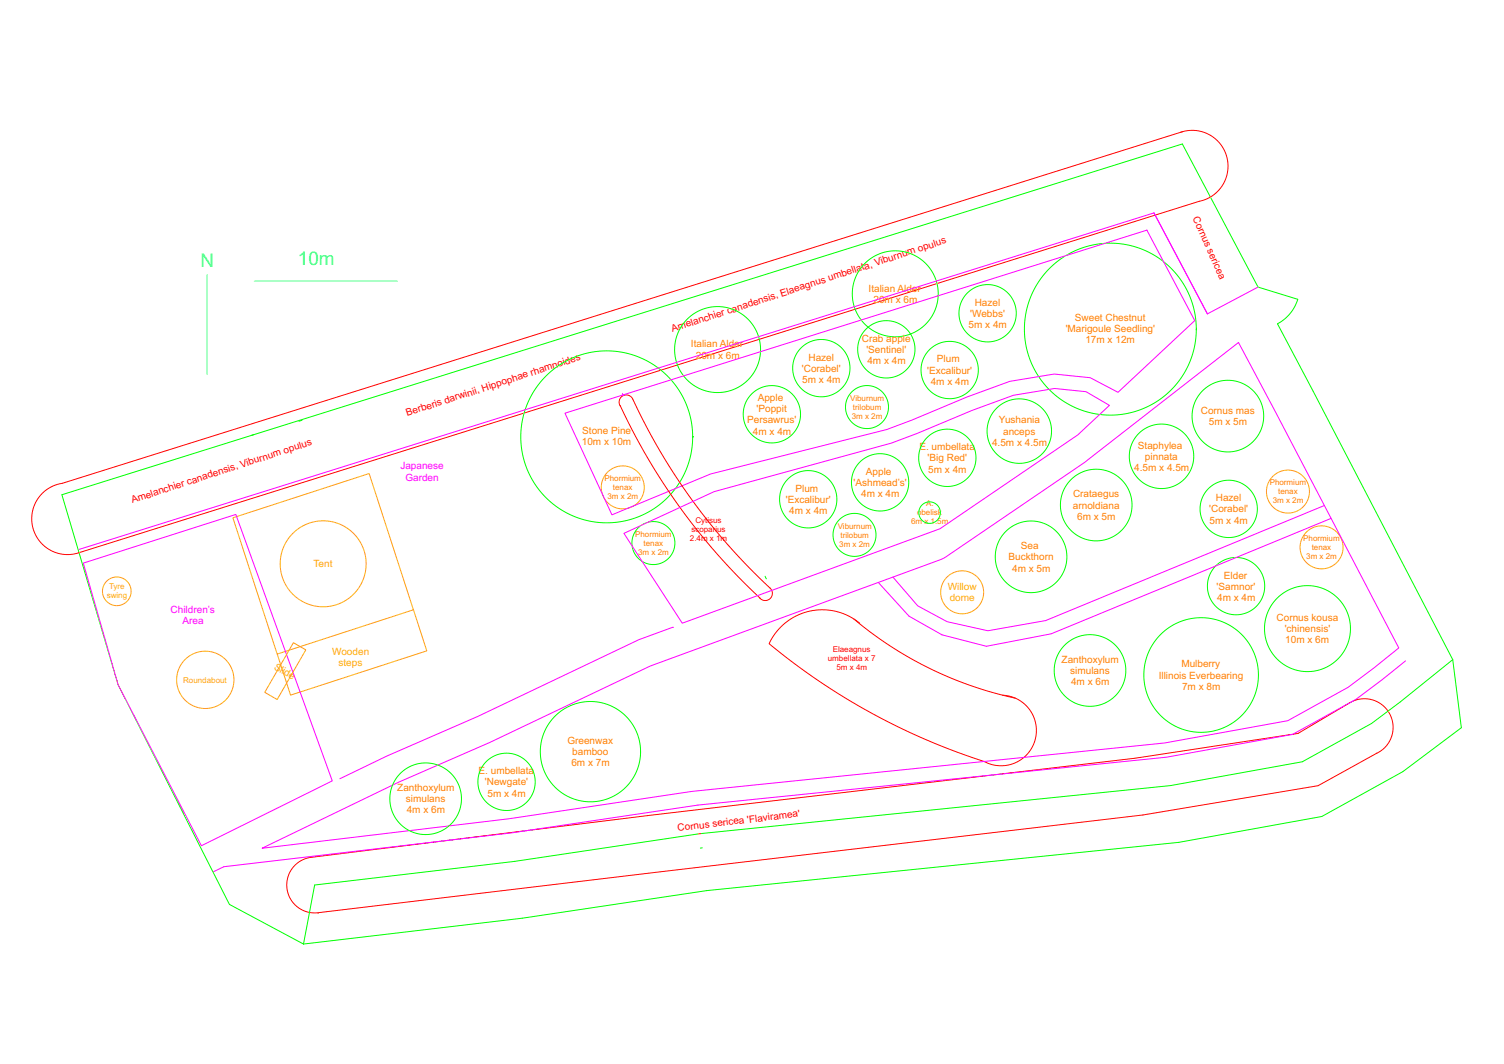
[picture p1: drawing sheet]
<svg xmlns="http://www.w3.org/2000/svg" width="420mm" height="297mm" viewBox="0 0 420 297" stroke-linecap="round" stroke-linejoin="round" font-family="sans-serif">
<g fill="none" stroke="#0f0" stroke-width=".28">
<path d="M334.2 91.9h.1M84.4 117.3l-.9 .3M71 121.3l-.8 .3M193.5 122h.1M213.7 160.9l.4 .7M351.6 188.4h.1M405.8 184.2l-48.9-93.8 1.9-1.3 1.6-1.6 1.3-1.9 .8-2-11.1-3.5-21.1-39.9-313 97.9 15.7 53.1 31.1 61.3 20.7 11.1M405.8 184.2l2.4 19-16.3 12.2-22.6 12.5-40 7.3-131.9 13.4-51.5 7.7-61.1 7.3M405.8 184.2l-14.6 11.7-8 6.1-19.4 10.7-36.7 6.6-131.3 13.4M179 209.8h.1M195.1 232.8l-51.3 7.7-55.9 6.6-3.1 16.5M196.2 236.7l-.6 .1"/>
<circle cx="200.5" cy="97.6" r="12"/>
<circle cx="247.6" cy="97.5" r="8"/>
<circle cx="250.1" cy="82" r="12"/>
<circle cx="275.9" cy="87.5" r="8"/>
<circle cx="310.2" cy="91.9" r="24"/>
<circle cx="215.6" cy="115.7" r="8"/>
<circle cx="229.4" cy="102.8" r="8"/>
<circle cx="242.2" cy="113.6" r="6"/>
<circle cx="265.3" cy="103.3" r="8"/>
<circle cx="343" cy="116.2" r="10"/>
<circle cx="169.5" cy="122" r="24"/>
<circle cx="225.8" cy="139.4" r="8"/>
<circle cx="245.9" cy="134.7" r="8"/>
<circle cx="264.6" cy="127.8" r="8"/>
<circle cx="284.8" cy="120.4" r="9"/>
<circle cx="324.5" cy="127.4" r="9"/>
<circle cx="182.5" cy="151.6" r="6"/>
<circle cx="238.7" cy="149.3" r="6"/>
<circle cx="259.7" cy="143.1" r="3"/>
<circle cx="288" cy="155.4" r="10"/>
<circle cx="306.2" cy="141" r="10"/>
<circle cx="343.3" cy="142.1" r="8"/>
<circle cx="345.3" cy="163.6" r="8"/>
<circle cx="365.3" cy="175.5" r="12"/>
<circle cx="304.5" cy="187.2" r="10"/>
<circle cx="335.6" cy="188.4" r="16"/>
<circle cx="141.5" cy="218.3" r="8"/>
<circle cx="164.9" cy="209.8" r="14"/>
<circle cx="118.9" cy="223" r="10"/>
</g>
<path d="M330.4 36.8l-314.8 98.6-1.8 .8-1.6 1.2-1.3 1.4-1 1.7-.7 1.8-.3 1.9 .1 2 .4 1.9 .8 1.7 1.1 1.6 1.4 1.3 1.5 1 1.8 .7 1.9 .4h1.8l1.9-.4 314.8-98.6 1.7-.8 1.6-1.2 1.3-1.4 1.1-1.7 .6-1.8 .3-1.9v-2l-.5-1.9-.8-1.8-1.2-1.6-1.4-1.3-1.7-1-1.8-.7-2-.3-1.9 .1-1.9 .4M173.2 113.2l3.8 7.6 3.8 6.8 4.5 7.2 4.8 7 5.1 6.7 5.4 6.5 5.8 6.2 6 5.8M173.4 113.5l-.4-.7v-.7l.2-.8 .5-.6 .7-.3 .8-.1 .7 .2 .6 .5 4.2 8.4 3.8 6.7 4.3 7 4.7 6.8 5.1 6.5 4.9 5.9 5.7 6.1 6.2 6.1 .3 .8v.7l-.2 .7-.6 .6-.7 .3h-.8l-.7-.3-.6-.5M238.5 172.8l5.1 4 5.1 3.6 5.6 3.4 5.5 2.8 5.6 2.6 6.1 2.3 5.9 1.9 6.2 1.5M240.1 173.9l-3.1-2-3.5-1.2-3.8-.5-3.7 .5-3.5 1.2-3.1 2-2.6 2.6-1.9 3.2 6.4 5.1 7.2 5.1 6.9 4.5 7.6 4.5 7.3 3.7 8.1 3.8 8.2 3.3 8.3 2.9M280.1 194.1l2.2 .3 2 .9 1.9 1.2 1.5 1.7 1 1.9 .7 2.1 .1 2.2-.3 2.2-.9 2-1.2 1.8-1.7 1.5-1.9 1.1-2.1 .6-2.3 .2-2.1-.4-2.1-.8M384.6 210.3l-16.4 9-48.9 8.2-230.7 27.3h-1.6l-1.4-.3-1.4-.6-1.2-.8-1.1-1-.8-1.2-.6-1.4-.3-1.5-.1-1.4 .3-1.5 .5-1.4 .7-1.3 1-1.1 1.2-.9 1.3-.6 1.4-.4 94.4-11.7 136.1-16 45.6-6.9 14.7-8.7 1.4-.6 1.5-.4 2.8 .2 2.6 1.1 2 2 1.3 2.5 .2 2.8-.7 2.7-1.6 2.3-2.3 1.6M195.8 232.7l-.7 .1M88.9 255h.1" fill="none" stroke="#f00" stroke-width=".28"/>
<g fill="none" stroke="#feaf09" stroke-width=".28">
<path d="M65.1 144.6l38-12.4 12.4 38-38.1 12.4zM82 179.4l3.4 2-8 13.9-3.4-2zM115.5 170.3l3.7 11.4-38 12.4-3.7-11.5"/>
<circle cx="174" cy="136.1" r="6"/>
<circle cx="359.8" cy="137.2" r="6"/>
<circle cx="90.3" cy="157.4" r="12"/>
<circle cx="369.2" cy="152.8" r="6"/>
<circle cx="32.6" cy="165.1" r="4"/>
<circle cx="268.8" cy="165.4" r="6"/>
<circle cx="57.3" cy="189.8" r="8"/>
</g>
<path d="M57.9 76.7v27.9M71 78.5h40" fill="none" stroke="#0ff" stroke-width=".28"/>
<path d="M351.4 80.1l-14.1 7.5-14.9-28.2-300.3 94M157.8 115.4l162.6-51.2 13.4 25.3-21.5 20-7.7-4.1-10.1-1-12.4 2.1-12 4.3-15.3 6.5-7 2.6-49.3 12.4-27.5 11.4zM173.9 109.9l.2 .5M23.3 157.2l42.6-13.6 26.9 74.4-36.5 18.1-23.3-44.9zM174.3 148.9l25.2-11.7 49.5-13.5 7.3-2.7 15.3-6.4 11.5-4.2 11.5-1.9 8.8 .8 6.5 3.9-8.8 8.2-38.5 26.2-72 26.4zM370 141.1l-77.9 32.1-16.1 2.9-11.4-2.5-8.2-4.5-7-8M371.9 144.7l-78.2 32.2-18.1 3.5-12.4-3.2-9.3-5.2-8.5-9.4M187.9 175.1h.1M187.9 175.1l-9.4 3.5-45 21.4-25.5 11.1-13.1 6.3M392.7 184.5l-6.4 5.1-7.5 5.6-17.7 9.8-35.2 6.4-130.9 13.4-52.3 7.7-80.2 9.5-2.7 1.3M73.2 236.8l38.1-18.4 25.5-11.1 44.8-21.4 81.9-30 39.6-26.9 42.9-33.4 44.8 85.3-7 5.6-7.2 5.4-16.9 9.3-34.3 6.2-132.1 13.5-51.1 7.7z" fill="none" stroke="#f0f" stroke-width=".28"/>
<g font-size="5.3" fill="#0ff">
<text x="56" y="74.4">N</text>
<text x="83.2" y="74.1">10m</text>
</g>
<g font-size="2.8" fill="#f00">
<text x="333.2" y="61" transform="rotate(66 333.2 61)">Cornus sericea</text>
<text x="187.9" y="92.7" transform="rotate(-18 187.9 92.7)">Amelanchier canadensis, Elaeagnus umbellata, Viburnum opulus</text>
<text x="113.8" y="116.2" transform="rotate(-18 113.8 116.2)">Berberis darwinii, Hippophae rhamnoides</text>
<text x="37" y="140.5" transform="rotate(-18 37 140.5)">Amelanchier canadensis, Viburnum opulus</text>
<text x="189.4" y="232.1" transform="rotate(-7 189.4 232.1)">Cornus sericea 'Flaviramea'</text>
</g>
<g font-size="2.8" fill="#ff7f00">
<text x="242.6" y="81.4">Italian Alder</text>
<text x="244" y="84.6">20m x 6m</text>
<text x="271" y="88.4">'Webbs'</text>
<text x="272.3" y="85.3">Hazel</text>
<text x="300.3" y="89.5">Sweet Chestnut</text>
<text x="240.8" y="95.4">Crab apple</text>
<text x="270.6" y="91.6">5m x 4m</text>
<text x="297.7" y="92.6">'Marigoule Seedling'</text>
<text x="303.2" y="95.8">17m x 12m</text>
<text x="193" y="97">Italian Alder</text>
<text x="194.4" y="100.1">20m x 6m</text>
<text x="225.9" y="100.6">Hazel</text>
<text x="242" y="98.5">'Sentinel'</text>
<text x="242.3" y="101.7">4m x 4m</text>
<text x="261.7" y="101.2">Plum</text>
<text x="224" y="103.8">'Corabel'</text>
<text x="224.1" y="106.9">5m x 4m</text>
<text x="259" y="104.3">'Excalibur'</text>
<text x="260" y="107.4">4m x 4m</text>
<text x="211.7" y="112">Apple</text>
<text x="208.7" y="118.2">Persawrus'</text>
<text x="211.4" y="115.1">'Poppit</text>
<text x="279.1" y="118.2">Yushania</text>
<text x="335.5" y="115.6">Cornus mas</text>
<text x="337.7" y="118.7">5m x 5m</text>
<text x="162.5" y="124.2">10m x 10m</text>
<text x="162.7" y="121.1">Stone Pine</text>
<text x="210.3" y="121.3">4m x 4m</text>
<text x="256.8" y="125.7">E. umbellata</text>
<text x="277.1" y="124.5">4.5m x 4.5m</text>
<text x="280.2" y="121.3">anceps</text>
<text x="317.9" y="125.3">Staphylea</text>
<text x="259.1" y="128.8">'Big Red'</text>
<text x="259.3" y="131.9">5m x 4m</text>
<text x="316.9" y="131.5">4.5m x 4.5m</text>
<text x="319.9" y="128.4">pinnata</text>
<text x="222.2" y="137.3">Plum</text>
<text x="238.4" y="135.7">'Ashmead’s'</text>
<text x="241.9" y="132.5">Apple</text>
<text x="219.5" y="140.4">'Excalibur'</text>
<text x="220.5" y="143.5">4m x 4m</text>
<text x="240.6" y="138.8">4m x 4m</text>
<text x="299.7" y="142">arnoldiana</text>
<text x="299.8" y="138.9">Crataegus</text>
<text x="337.8" y="143.1">'Corabel'</text>
<text x="339.7" y="139.9">Hazel</text>
<text x="300.9" y="145.1">6m x 5m</text>
<text x="337.9" y="146.2">5m x 4m</text>
<text x="285.2" y="153.3">Sea</text>
<text x="281.7" y="156.4">Buckthorn</text>
<text x="282.8" y="159.6">4m x 5m</text>
<text x="341.9" y="161.5">Elder</text>
<text x="339.9" y="164.6">'Samnor'</text>
<text x="340" y="167.8">4m x 4m</text>
<text x="356.6" y="173.4">Cornus kousa</text>
<text x="358.9" y="176.5">'chinensis'</text>
<text x="359.1" y="179.6">10m x 6m</text>
<text x="296.6" y="185">Zanthoxylum</text>
<text x="299" y="188.2">simulans</text>
<text x="299.2" y="191.3">4m x 6m</text>
<text x="323.7" y="189.4">Illinois Everbearing</text>
<text x="330" y="186.3">Mulberry</text>
<text x="330.2" y="192.6">7m x 8m</text>
<text x="158.5" y="207.7">Greenwax</text>
<text x="159.6" y="214">6m x 7m</text>
<text x="159.9" y="210.8">bamboo</text>
<text x="111" y="220.8">Zanthoxylum</text>
<text x="133.7" y="216.1">E. umbellata</text>
<text x="135.5" y="219.2">'Newgate'</text>
<text x="113.4" y="224">simulans</text>
<text x="113.6" y="227.1">4m x 6m</text>
<text x="136.2" y="222.4">5m x 4m</text>
</g>
<g font-size="2.8" fill="#f0f">
<text x="111.9" y="131.1">Japanese</text>
<text x="113.3" y="134.2">Garden</text>
<text x="47.7" y="171.1">Children’s</text>
<text x="51" y="174.2">Area</text>
</g>
<g font-size="2.8" fill="#feaf09">
<text x="87.6" y="158.4">Tent</text>
<text x="264.7" y="164.8">Willow</text>
<text x="265.3" y="167.9">dome</text>
<text x="92.8" y="182.8">Wooden</text>
<text x="94.6" y="185.9">steps</text>
<text x="76.4" y="186.6" transform="rotate(30 76.4 186.6)">Slide</text>
</g>
<g font-size="2.2" fill="#ff7f00">
<text x="237.5" y="111.9">Viburnum</text>
<text x="237.9" y="116.9">3m x 2m</text>
<text x="238.3" y="114.4">trilobum</text>
<text x="168.9" y="134.3">Phormium</text>
<text x="171.2" y="136.9">tenax</text>
<text x="354.7" y="135.5">Phormium</text>
<text x="169.7" y="139.4">3m x 2m</text>
<text x="256.2" y="143.9">obelisk</text>
<text x="258.7" y="141.4">A.</text>
<text x="355.5" y="140.5">3m x 2m</text>
<text x="357.1" y="138">tenax</text>
<text x="177.4" y="149.9">Phormium</text>
<text x="234" y="147.6">Viburnum</text>
<text x="254.5" y="146.4">6m x 1.5m</text>
<text x="178.3" y="154.9">3m x 2m</text>
<text x="179.8" y="152.4">tenax</text>
<text x="234.5" y="152.6">3m x 2m</text>
<text x="234.8" y="150.1">trilobum</text>
<text x="364.1" y="151.1">Phormium</text>
<text x="366.4" y="153.6">tenax</text>
<text x="364.9" y="156.1">3m x 2m</text>
</g>
<g font-size="2.2" fill="#f00">
<text x="193.2" y="148.4">scoparius</text>
<text x="194.3" y="145.9">Cytisus</text>
<text x="192.7" y="150.9">2.4m x 1m</text>
<text x="231.3" y="184.4">umbellata x 7</text>
<text x="232.6" y="181.9">Elaeagnus</text>
<text x="233.7" y="186.9">5m x 4m</text>
</g>
<g font-size="2.2" fill="#feaf09">
<text x="29.8" y="166.9">swing</text>
<text x="30.5" y="164.4">Tyre</text>
<text x="51.2" y="190.6">Roundabout</text>
</g>
</svg>
